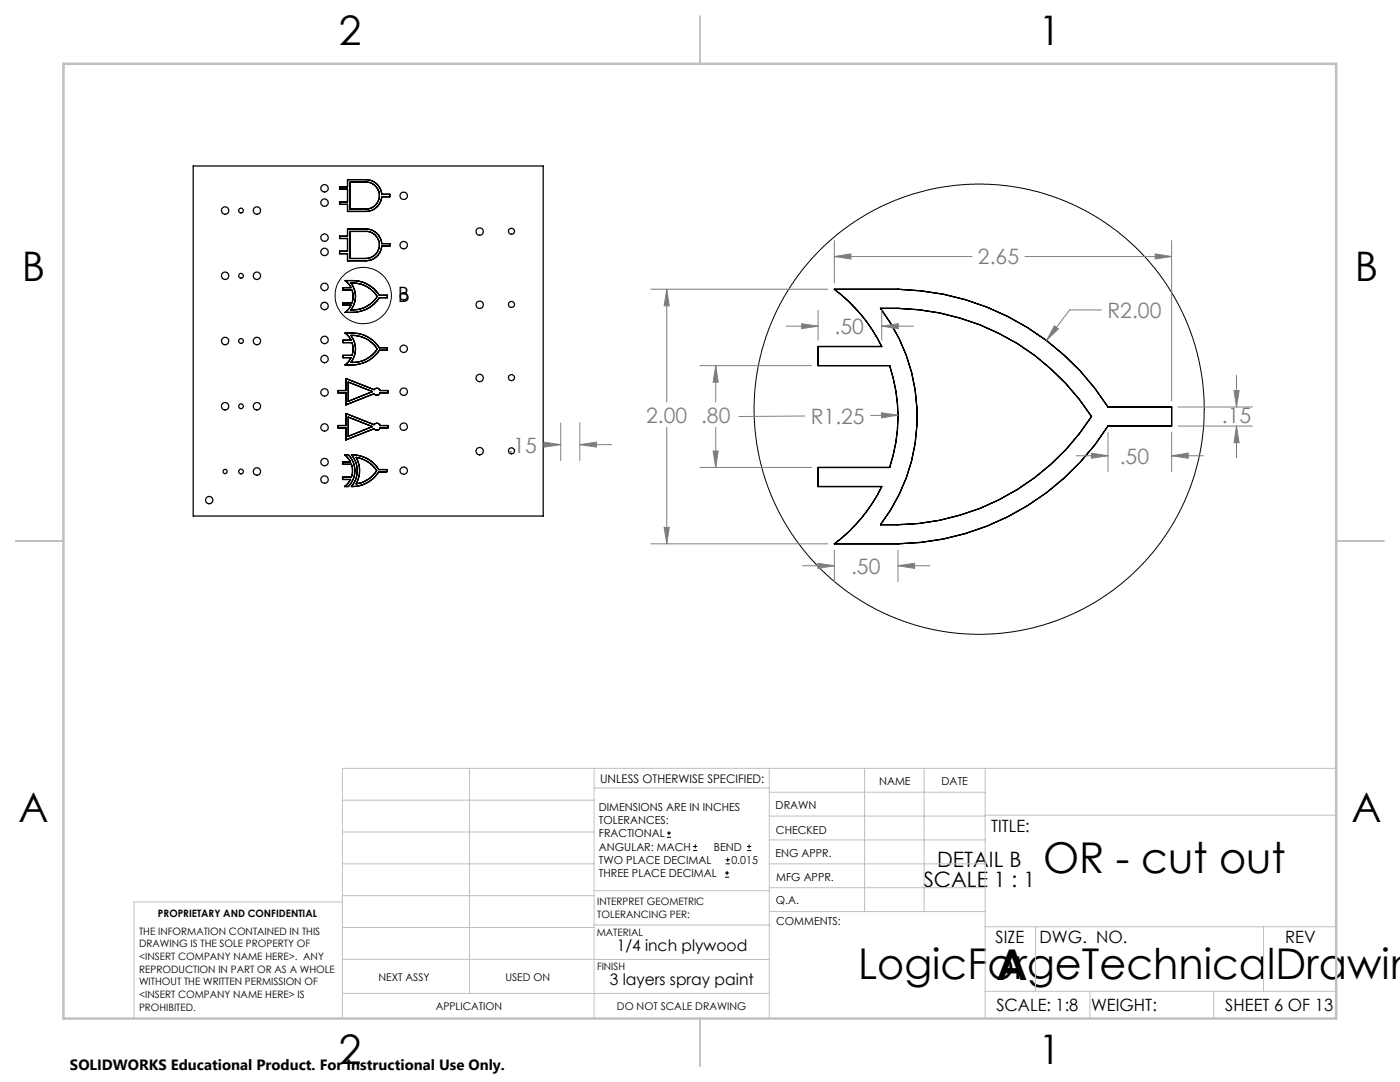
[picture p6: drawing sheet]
<svg xmlns="http://www.w3.org/2000/svg" width="279mm" height="216mm" viewBox="0 0 279 216" stroke-linecap="round" stroke-linejoin="round" font-family="sans-serif">
<g fill="none" stroke="#000" stroke-width=".25">
<path d="M38.6 33.1h69.8v69.9h-69.8zM67.8 37.3h1.6v-1.5h3.6a3.2 3.2 0 0 1 3.2 3h1.6v.5h-1.6a3.2 3.2 0 0 1-3.2 2.9h-3.6v-1.4h-1.6v-.5h1.6v-2.6h-1.6zM69.9 36.3h3.1a2.7 2.7 0 0 1 2.7 2.7 2.7 2.7 0 0 1-2.7 2.7h-3.1zM67.8 47.1h1.6v-1.4h3.6a3.2 3.2 0 0 1 3.2 2.9h1.6v.5h-1.6a3.2 3.2 0 0 1-3.2 2.9h-3.6v-1.4h-1.6v-.5h1.6v-2.5h-1.6zM68.9 56a6.8 6.8 0 0 1 6.8 2.9h1.6v.5h-1.6a6.8 6.8 0 0 1-6.8 2.9l.7-.6 .5-.8h-1.6v-.5h1.7a3.9 3.9 0 0 0 0-2.5h-1.7v-.5h1.6l-.5-.8zM69.9 46.2h3.1a2.7 2.7 0 0 1 2.7 2.7 2.7 2.7 0 0 1-2.7 2.7h-3.1zM70 56.4a5.9 5.9 0 0 1 5.3 2.8 5.8 5.8 0 0 1-5.3 2.6 4.4 4.4 0 0 0 0-5.4zM166.5 57.7h12.7a50.9 50.9 0 0 1 41.9 23.5h12.7v3.8h-12.7a50.7 50.7 0 0 1-41.9 23.5h-12.7a30.9 30.9 0 0 0 9.5-11.4h-12.7v-3.8h14.3a32 32 0 0 0 0-20.3h-14.3v-3.9h12.7a31.7 31.7 0 0 0-9.5-11.4zM68.9 66.5a6.8 6.8 0 0 1 6.8 2.9h1.6v.5h-1.6a6.8 6.8 0 0 1-6.8 2.9l.7-.6 .5-.8h-1.6v-.5h1.7a3.9 3.9 0 0 0 0-2.5h-1.7v-.5h1.6l-.5-.8zM69 75.5l5.6 2.3a.68 .68 0 0 1 .7-.3 .68 .68 0 0 1 .5 .4h1.6v.5h-1.6a.68 .68 0 0 1-.5 .4 .68 .68 0 0 1-.7-.2l-5.6 2.2v-2.4h-1.5v-.5h1.5zM69.5 76.2l4.8 1.9-4.8 2zM70 66.9a5.9 5.9 0 0 1 5.3 2.7 5.8 5.8 0 0 1-5.3 2.7 4.4 4.4 0 0 0 0-5.4z"/>
<path d="M175.7 61.5a47.4 47.4 0 0 1 42.1 21.6 47.2 47.2 0 0 1-42.1 21.6 35.5 35.5 0 0 0 0-43.2zM68.8 90.7h.7a4.4 4.4 0 0 1 0 6.4h-.7l.5-.5 .7-.9h-1.6v-.5h1.7a3.9 3.9 0 0 0 0-2.6h-1.7v-.4h1.6zM69 82.5l5.6 2.2a.68 .68 0 0 1 .7-.2 .68 .68 0 0 1 .5 .4h1.6v.5h-1.6a.68 .68 0 0 1-.5 .4 .68 .68 0 0 1-.7-.3l-5.6 2.3v-2.4h-1.5v-.5h1.5zM69.5 83.2l4.8 1.9-4.8 2zM70.1 90.7a6.3 6.3 0 0 1 5.5 3h1.6v.5h-1.6a6.3 6.3 0 0 1-5.5 2.9 4.9 4.9 0 0 0 0-6.4zM71.1 91.3a6 6 0 0 1 4.1 2.6 5.7 5.7 0 0 1-4.1 2.7 5.5 5.5 0 0 0 0-5.3z"/>
<circle cx="64.8" cy="37.6" r=".74"/>
<circle cx="80.6" cy="39.1" r=".74"/>
<circle cx="44.9" cy="42" r=".74"/>
<circle cx="44.9" cy="55" r=".74"/>
<circle cx="48.1" cy="55" r=".46"/>
<circle cx="48.1" cy="42" r=".46"/>
<circle cx="51.3" cy="55" r=".74"/>
<circle cx="51.3" cy="42" r=".74"/>
<circle cx="64.8" cy="57.3" r=".74"/>
<circle cx="64.8" cy="47.4" r=".74"/>
<circle cx="64.8" cy="40.4" r=".74"/>
<circle cx="64.8" cy="50.3" r=".74"/>
<circle cx="80.6" cy="59.1" r=".74"/>
<circle cx="80.6" cy="48.9" r=".74"/>
<circle cx="95.7" cy="46.2" r=".74"/>
<circle cx="102.1" cy="46.1" r=".61"/>
<circle cx="44.9" cy="68.1" r=".74"/>
<circle cx="48.1" cy="68" r=".46"/>
<circle cx="51.3" cy="68.1" r=".74"/>
<circle cx="64.8" cy="78.3" r=".74"/>
<circle cx="64.8" cy="67.8" r=".74"/>
<circle cx="64.8" cy="61.1" r=".74"/>
<circle cx="64.8" cy="71.6" r=".74"/>
<circle cx="80.6" cy="78.1" r=".73"/>
<circle cx="80.6" cy="69.6" r=".74"/>
<circle cx="95.7" cy="60.8" r=".74"/>
<circle cx="95.7" cy="75.4" r=".74"/>
<circle cx="102.1" cy="60.7" r=".61"/>
<circle cx="102.1" cy="75.3" r=".61"/>
<circle cx="41.8" cy="99.8" r=".71"/>
<circle cx="44.9" cy="81.1" r=".74"/>
<circle cx="44.9" cy="94.1" r=".42"/>
<circle cx="48.1" cy="81.1" r=".46"/>
<circle cx="48.1" cy="94.1" r=".46"/>
<circle cx="51.3" cy="94.1" r=".74"/>
<circle cx="51.3" cy="81.1" r=".74"/>
<circle cx="64.8" cy="85.3" r=".74"/>
<circle cx="64.8" cy="92.2" r=".73"/>
<circle cx="64.8" cy="95.7" r=".73"/>
<circle cx="80.6" cy="85.1" r=".73"/>
<circle cx="80.6" cy="93.9" r=".74"/>
<circle cx="95.7" cy="90" r=".74"/>
<circle cx="102.1" cy="89.9" r=".61"/>
</g>
<g fill="none" stroke="#000" stroke-width=".2">
<path d="M133.1 167.1h.8M133.1 166.2h.8M133.5 165.8v.9M138.3 169.7h.8M138.3 168.9h.8M138.7 168.5v.8M144.7 175h.8M144.7 174.2h.8M144.8 172.4h.9M144.8 171.6h.9M145.1 173.8v.8M145.2 171.1v.9"/>
<path d="M149.1 169.7h.8M149.1 168.9h.8M149.5 168.5v.8"/>
<circle cx="72.5" cy="59" r="5.6"/>
<circle cx="195.4" cy="81.6" r="44.9"/>
</g>
<g fill="none" stroke="#808080" stroke-width=".2">
<path d="M129.9 57.7h35.3M133.1 57.7l.5 3.3h-1.1zM133.1 57.7v22.5M166.5 51.2l3.3-.5v1zM166.5 48v8.4M166.5 51.2h27.5M204.5 51.2h29.3M230.5 50.7l3.3 .5-3.3 .5zM233.8 48v31.9M139.7 73h22.3M142.8 73l.5 3.3h-1zM142.8 73v7.2"/>
<path d="M156.9 65.1h6.4M160 64.6l3.3 .5-3.3 .5zM163.3 61.9v6M176 65.1l3.3-.5v1zM176 61.9v6M176 65.1h6.3M210.4 65l.8 .6-2.4 2.3zM219.8 61.8h-6.3l-4.7 6.1M246.3 77.9h1l-.5 3.3zM246.8 74.9v6.3M108.3 88.7h3.6M108.6 88.2l3.3 .5-3.3 .5z"/>
<path d="M111.9 84.4v7.5M115.7 88.7l3.3-.5v1zM115.7 84.4v7.5M115.7 88.7h6.4M133.1 85.3v23.2M139.7 93.3h22.3M142.3 90h1l-.5 3.3zM142.8 85.3v8M160.6 83l-13.1 .1M175.9 82.4l3.3 .4-3.3 .6zM179.2 82.8l-5.5 .1M214.8 90.9h6.3"/>
<path d="M217.8 90.4l3.3 .5-3.3 .5zM221.1 86.3v7.8M233.8 90.9l3.3-.5v1zM233.8 86.3v7.8M233.8 90.9h6.4M235.1 85h14.8M235.1 81.2h14.8M246.8 85l.5 3.3h-1zM246.8 85v6.4M129.9 108.5h35.3M132.5 105.2h1.1l-.5 3.3zM160.2 112.9h6.3"/>
<path d="M163.2 112.4l3.3 .5-3.3 .5zM166.5 109.8v6.3M179.2 112.9l3.3-.5v1zM179.2 109.8v6.3M179.2 112.9h6.4"/>
</g>
<g fill="none" stroke="#c0c0c0" stroke-width=".2">
<path d="M68.3 159.7h50.3M93.7 153.3v44.9M118.6 153.3v49.9M118.6 157.2h34.9M153.5 153.3v49.9M153.5 158.1h43.1M172.5 153.3v28.6M184.4 153.3v28.6M196.6 153.3v49.9M266.7 153.3h-198.4v49.9M68.3 178.7h50.3M68.3 172.4h50.3"/>
<path d="M68.3 166h50.3M68.3 180h-41.6v23.2M118.6 177.7h35M153.5 167.6h43.1M153.5 162.8h43.1M153.5 172.4h43.1M153.5 177.1h43.1M196.6 162.7h70.1M68.3 198.2h85.2M68.3 191.4l85.2 .1M68.3 185.1h50.3M118.6 184.6h35"/>
<path d="M153.6 181.9h43M196.6 197.8h70.1M196.6 184.9h70.1M206.7 184.9v12.9M217.5 197.8v5.4M242.2 197.8v5.4M252.2 184.9v12.9"/>
</g>
<path d="M139.7 3.2v9.5M3.1 107.9h9.6M266.7 107.9h9.5M139.7 203.2v9.6" fill="none" stroke="#c0c0c0" stroke-width=".25"/>
<path d="M12.7 12.7h254v190.5h-254z" fill="none" stroke="#c0c0c0" stroke-width=".5"/>
<path d="M246.8 85l.5 3.3h-1zM246.3 77.9h1l-.5 3.3zM217.8 90.4l3.3 .5-3.3 .5zM233.8 90.9l3.3-.5v1zM163.2 112.4l3.3 .5-3.3 .5zM179.2 112.9l3.3-.5v1zM210.4 65l-1.6 2.9 2.4-2.3zM133.1 57.7l.5 3.3h-1.1zM132.5 105.2h1.1l-.5 3.3zM142.8 73l.5 3.3h-1zM142.3 90h1l-.5 3.3zM230.5 50.7l3.3 .5-3.3 .5zM166.5 51.2l3.3-.5v1zM115.7 88.7l3.3-.5v1zM108.6 88.2l3.3 .5-3.3 .5zM176 65.1l3.3-.5v1zM160 64.6l3.3 .5-3.3 .5zM175.9 82.4v1l3.3-.6z" fill="#808080"/>
<g font-size="8.5">
<text x="208.2" y="174.2">OR - cut out</text>
<text x="171.3" y="195.4">LogicForgeTechnicalDrawin</text>
<text x="198.9" y="195.5">A</text>
</g>
<g font-size="8.1">
<text x="67.6" y="8.9">2</text>
<text x="207.3" y="8.9">1</text>
<text x="4.4" y="56.2">B</text>
<text x="270.4" y="56.2">B</text>
<text x="3.7" y="164.1">A</text>
<text x="269.7" y="164.1">A</text>
<text x="67.6" y="212.4">2</text>
<text x="207.3" y="212.4">1</text>
</g>
<g font-size="4.2" fill="#808080">
<text x="195.2" y="52.8">2.65</text>
<text x="221" y="63.4">R2.00</text>
<text x="166.5" y="66.7">.50</text>
<text x="129" y="84.3">2.00 .80</text>
<text x="161.8" y="84.5">R1.25</text>
<text x="243.9" y="84.3">.15</text>
<text x="101.3" y="90.3">.15</text>
<text x="223.5" y="92.5">.50</text>
<text x="169.8" y="114.5">.50</text>
</g>
<g font-size="4.2">
<text x="79.4" y="60.2">B</text>
<text x="187" y="172.9">DETAIL B</text>
<text x="184.3" y="177.1">SCALE 1 : 1</text>
</g>
<g font-size="3.4">
<text x="197.8" y="166">TITLE:</text>
<text x="198.7" y="188.1">SIZE</text>
<text x="207.5" y="188.1">DWG. NO.</text>
<text x="256.5" y="188.2">REV</text>
<text x="198.8" y="201.7">SCALE: 1:8</text>
<text x="217.7" y="201.8">WEIGHT:</text>
<text x="244.5" y="201.7">SHEET 6 OF 13</text>
</g>
<g font-size="3.2">
<text x="123.1" y="189.8">1/4 inch plywood</text>
<text x="121.7" y="196.6">3 layers spray paint</text>
</g>
<text font-size="3" x="14" y="213.5">SOLIDWORKS Educational Product. For Instructional Use Only.</text>
<text font-size="2.4" x="119.8" y="156.2">UNLESS OTHERWISE SPECIFIED:</text>
<g font-size="2.2">
<text x="119.5" y="161.8">DIMENSIONS ARE IN INCHES</text>
<text x="154.8" y="161.4">DRAWN</text>
<text x="175.4" y="156.6">NAME</text>
<text x="187.9" y="156.7">DATE</text>
<text x="119.5" y="164.4">TOLERANCES:</text>
<text x="119.5" y="167.1">FRACTIONAL</text>
<text x="154.9" y="166.3">CHECKED</text>
<text x="119.5" y="169.7">ANGULAR: MACH</text>
<text x="119.5" y="172.4">TWO PLACE DECIMAL</text>
<text x="142.5" y="169.7">BEND</text>
<text x="146" y="172.4">0.015</text>
<text x="154.8" y="171">ENG APPR.</text>
<text x="119.5" y="175">THREE PLACE DECIMAL</text>
<text x="154.9" y="175.7">MFG APPR.</text>
<text x="154.9" y="180.4">Q.A.</text>
<text x="154.9" y="184.6">COMMENTS:</text>
</g>
<g font-size="2.1">
<text x="75.5" y="195.7">NEXT ASSY</text>
<text x="100.9" y="195.7">USED ON</text>
<text x="86.9" y="201.5">APPLICATION</text>
<text x="123.1" y="201.6">DO NOT SCALE DRAWING</text>
</g>
<g font-size="2">
<text x="31.5" y="182.9">PROPRIETARY AND CONFIDENTIAL</text>
<text x="119.2" y="180.6">INTERPRET GEOMETRIC</text>
<text x="119.2" y="183.1">TOLERANCING PER:</text>
<text x="27.8" y="186.5">THE INFORMATION CONTAINED IN THIS</text>
<text x="27.8" y="189">DRAWING IS THE SOLE PROPERTY OF</text>
<text x="27.8" y="191.6">&lt;INSERT COMPANY NAME HERE&gt;. ANY</text>
<text x="119.1" y="186.7">MATERIAL</text>
<text x="27.8" y="194.1">REPRODUCTION IN PART OR AS A WHOLE</text>
<text x="27.8" y="196.6">WITHOUT THE WRITTEN PERMISSION OF</text>
<text x="119.1" y="193.5">FINISH</text>
<text x="27.8" y="199.1">&lt;INSERT COMPANY NAME HERE&gt; IS</text>
<text x="27.8" y="201.7">PROHIBITED.</text>
</g>
</svg>
